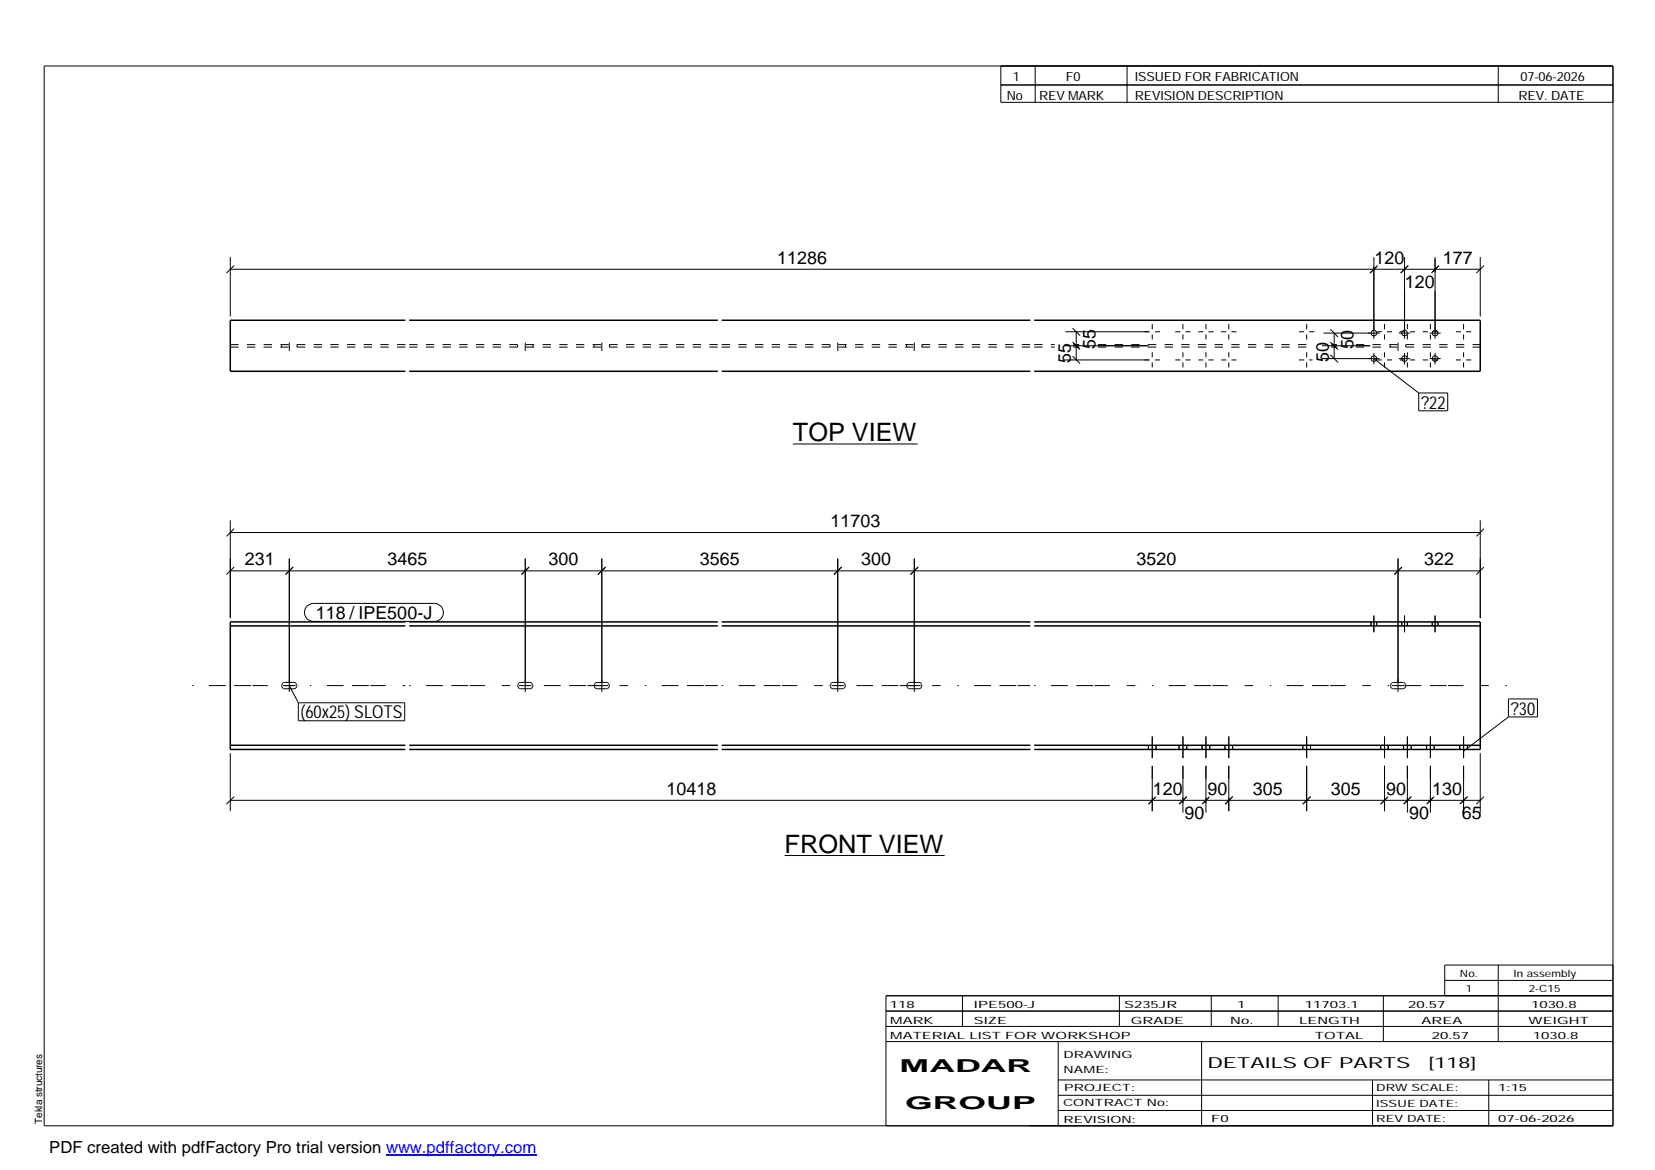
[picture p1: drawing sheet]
<svg xmlns="http://www.w3.org/2000/svg" width="420mm" height="297mm" viewBox="0 0 420 297" stroke-linecap="round" stroke-linejoin="round" font-family="sans-serif">
<g fill="none" stroke="#000" stroke-width=".25">
<path d="M11.2 16.7h398.3v269.1h-398.3zM254.1 16.7v9.3h155.4M262.8 16.7v9.3M286.1 16.7v9.3M380.4 16.7v9.3M254.1 21.6h155.4M58.5 65.3v15M58.5 68.4h317.3M59.4 67.4l-1.9 1.9M348.8 65.3v20.7M349.8 67.4l-2 1.9 1.7-1.7M356.6 65.3v20.7"/>
<path d="M357.5 67.4l-1.9 1.9M364.3 65.3v20.7M365.3 67.4l-1.9 1.9M375.8 65.3v15M376.7 67.4l-1.9 1.9M270.1 91.4h21.8M270.1 87.8h21.4M270.5 84.2h21.4M272.3 90.4l1.9 1.9M272.3 86.9l1.9 1.9M272.3 83.3l1.9 1.9M273.2 84.2v7.2"/>
<path d="M292.5 82.3v1.3M292.5 84.9v1.3M292.5 89.4v1.3M292.5 92v1.3M293.2 91.4h1.3M293.2 84.2h1.3M298.4 91.4h1.3M298.4 84.2h1.3M300.3 82.3v1.3M300.3 84.9v1.3M300.3 89.4v1.3M300.3 92v1.3"/>
<path d="M300.9 91.4h1.4M300.9 84.2h1.4M304.2 91.4h1.3M304.2 84.2h1.3M306.2 82.3v1.3M306.2 84.9v1.3M306.2 89.4v1.3M306.2 92v1.3M306.8 91.4h1.3M306.8 84.2h1.3M310 91.4h1.3M310 84.2h1.3"/>
<path d="M312 82.3v1.3M312 84.9v1.3M312 89.4v1.3M312 92v1.3M312.6 91.4h1.3M312.6 84.2h1.3M329.8 91.4h1.3M329.8 84.2h1.3M331.7 82.3v1.3M331.7 84.9v1.3M331.7 89.4v1.3M331.7 92v1.3"/>
<path d="M332.4 91.4h.8M332.4 84.2h1.3M335.6 91h14.6M335.6 87.8h12.2M336 84.6h14.2M337.7 90.1l2 1.9M337.7 86.9l1.7 1.6M337.7 83.6l2 1.9M338 87.1l1.7 1.7M338.7 84.6v6.4M348.8 89.6v2.9M348.8 91l11.4 8.8"/>
<path d="M349.5 91.4h1.3M349.5 84.2h1.3M351.5 82.3v1.3M351.5 84.9v1.3M351.5 89.4v1.3M351.5 92v1.3M352.1 91.4h1.3M352.1 84.2h1.3M355.1 91h2.9M355.1 84.6h2.9M355.3 91.4h1.4M355.3 84.2h1.4"/>
<path d="M356.6 89.6v2.9M357.3 82.3v1.3M357.3 84.9v1.3M357.3 89.4v1.3M357.3 92v1.3M358 91.4h1.2M358 84.2h1.2M360.2 99.8h7.3v4.5h-7.3zM361.2 91.4h1.3M361.2 84.2h1.3M362.9 91h2.9M362.9 84.6h2.9"/>
<path d="M363.1 82.3v1.3M363.1 84.9v1.3M363.1 89.4v1.3M363.1 92v1.3M363.8 91.4h1.3M363.8 84.2h1.3M364.3 89.6v2.9M369.6 91.4h1.3M369.6 84.2h1.3M371.6 82.3v1.3M371.6 84.9v1.3M371.6 89.4v1.3"/>
<path d="M371.6 92v1.3M372.2 91.4h1.3M372.2 84.2h1.3M201.3 112.7h31.7M58.5 135.2h317.3M58.5 132.1v24.8M59.4 134.2l-1.9 2M375.8 132.1v24.8M376.7 134.2l-1.9 2M58.5 144.9h317.3M59.4 144l-1.9 1.9M73.4 141.8v33.9"/>
<path d="M74.4 144l-1.9 1.9M78 153.9l.7-.5 .9-.2h30.7a2.29 2.29 0 0 1 2.3 2.3 2.29 2.29 0 0 1-2.3 2.3h-30.7a2.27 2.27 0 0 1-2.1-1.4 2.27 2.27 0 0 1 .5-2.5zM133.3 141.8v33.9M134.3 144l-1.9 1.9M152.8 141.8v33.9M153.8 144l-2 1.9M212.7 141.8v33.9M213.7 144l-2 1.9M232.1 141.8v33.9M233.1 144l-2 1.9M348.1 157.9v1M348.8 156.3v4.2"/>
<path d="M349.5 157.9v1M354.9 141.8v33.9M355.9 157.9v1M355.9 144l-1.9 1.9M356.6 156.3v4.2M357.3 157.9v1M363.6 157.9v1M364.3 156.3v4.2M365 157.9v1M376.7 144l-1.9 1.9M71.8 173.5l.5-.2h2.3a.8 .8 0 0 1 .8 .8 .8 .8 0 0 1-.8 .8h-2.3a.78 .78 0 0 1-.7-.5 .78 .78 0 0 1 .2-.9zM71.8 174.1h3.3"/>
<path d="M73.4 174.1l2.3 4.3M75.7 178.4h27v4.6h-27zM131.7 173.5l.5-.2h2.3a.8 .8 0 0 1 .8 .8 .8 .8 0 0 1-.8 .8h-2.3a.8 .8 0 0 1-.7-.5 .8 .8 0 0 1 .2-.9zM131.7 174.1h3.3M151.1 173.5l.5-.2h2.3a.8 .8 0 0 1 .8 .8 .8 .8 0 0 1-.8 .8h-2.3a.8 .8 0 0 1-.7-.5 .8 .8 0 0 1 .2-.9zM151.2 174.1h3.2M211 173.5l.5-.2h2.3a.8 .8 0 0 1 .8 .8 .8 .8 0 0 1-.8 .8h-2.3a.8 .8 0 0 1-.7-.5 .8 .8 0 0 1 .2-.9zM211.1 174.1h3.2M230.4 173.5l.6-.2h2.3a.8 .8 0 0 1 .8 .8 .8 .8 0 0 1-.8 .8h-2.3a.8 .8 0 0 1-.7-.5 .8 .8 0 0 1 .1-.9zM230.5 174.1h3.2M353.2 173.5l.6-.2h2.3a.8 .8 0 0 1 .8 .8 .8 .8 0 0 1-.8 .8h-2.3a.8 .8 0 0 1-.7-.5 .8 .8 0 0 1 .1-.9zM353.3 174.1h3.3"/>
<path d="M382.9 177.4h7.4v4.6h-7.4zM58.5 191.2v14.7M291.5 189.2v1.1M292.5 187v5.5M292.5 194.4v11.5M293.5 189.2v1.1M299.3 189.2v1.1M300.3 187v5.5M300.3 194.4v11.9M301.3 189.2v1.1M305.2 189.2v1.1M306.2 187v5.5"/>
<path d="M306.2 194.4v11.9M307.1 189.2v1.1M311 189.2v1.1M312 187v5.5M312 194.4v11.5M312.9 189.2v1.1M330.8 189.2v1.1M331.7 187v5.5M331.7 194.4v11.5M332.7 189.2v1.1M350.5 189.2v1.1M351.5 187v5.5"/>
<path d="M351.5 194.4v11.5M352.4 189.2v1.1M356.3 189.2v1.1M357.3 187v5.5M357.3 194.4v11.9M358.3 189.2v1.1M362.2 189.2v1.1M363.1 187v5.5M363.1 194.4v11.9M364.1 189.2v1.1M370.6 189.2v1.1M371.6 187v5.5"/>
<path d="M371.6 194.4v11.9M372.5 189.2v1.1M375.8 191.2v15.1M382.9 182l-11.3 8.7M58.5 203.2h317.3M59.4 202.3l-1.9 1.9M199.2 217.2h40.6M293.5 202.3l-1.9 1.9M301.3 202.3l-2 1.9M307.1 202.3l-1.9 1.9M312.9 202.3l-1.9 1.9M332.7 202.3l-1.9 1.9"/>
<path d="M352.4 202.3l-1.9 1.9M358.3 202.3l-1.9 1.9M364.1 202.3l-1.9 1.9M370.8 203.9l1.7-1.6-1.9 1.9M376.7 202.3l-1.9 1.9M224.9 256.7h184.6M244.3 252.8v7.8M284.2 252.8v7.8M307.5 252.8v7.8M324.5 252.8v7.8M351.2 252.8v11.6M366.8 248.9h42.7"/>
<path d="M380.4 245v19.4M409.5 245h-42.7v7.8M409.5 252.8h-184.6v33M224.9 264.4h184.6M224.9 260.6h184.6M268.6 264.4v21.4M268.6 274.2h140.9M268.6 278.1h140.9M305.1 264.4v21.4M348.4 274.2v11.6M378 274.2v11.6M268.6 281.9h140.9"/>
<circle cx="348.8" cy="91" r=".71"/>
<circle cx="348.8" cy="84.6" r=".71"/>
<circle cx="356.6" cy="91" r=".71"/>
<circle cx="356.6" cy="84.5" r=".71"/>
<circle cx="364.3" cy="91" r=".71"/>
<circle cx="364.3" cy="84.6" r=".71"/>
</g>
<g fill="none" stroke="#000" stroke-width=".38">
<path d="M102.9 81.3h-44.4v13h44.4M103.9 94.3h78.3M103.9 81.3h78.3M183.2 94.3h78.4M183.2 81.3h78.4M262.6 81.3h113.2v13h-113.2M58.5 158.9h44.4M102.9 157.9h-44.4v32.4h44.4M103.9 157.9h78.3M103.9 158.9h78.3M183.2 157.9h78.4M183.2 158.9h78.4"/>
<path d="M262.6 157.9h113.2v32.4h-113.2M262.6 158.9h113.2M58.5 189.2h44.4M103.9 189.2h78.3M103.9 190.3h78.3M183.2 189.2h78.4M183.2 190.3h78.4M262.6 189.2h113.2"/>
</g>
<path d="M48.8 174.1h54.1M103.9 174.1h78.3M183.2 174.1h78.4M262.6 174.1h122.9" fill="none" stroke="#000" stroke-width=".25" stroke-dasharray=".4 3.2 0 .7 1.4 0 2.8 .7 0 1.4 1.4 0 2.8" stroke-linecap="butt"/>
<g fill="none" stroke="#000" stroke-width=".25" stroke-dasharray="2.1 2.1" stroke-linecap="butt">
<path d="M58.5 88.1h44.4M58.5 87.5h44.4M71.5 87.5v.6M73.4 89.1v-2.6M75.4 87.5v.6M103.9 88.1h78.3M103.9 87.5h78.3M131.4 87.5v.6M133.3 89.1v-2.6M135.3 87.5v.6M150.8 87.5v.6M152.8 89.1v-2.6"/>
<path d="M154.7 87.5v.6M183.2 88.1h78.4M183.2 87.5h78.4M210.7 87.5v.6M212.7 89.1v-2.6M214.6 87.5v.6M230.2 87.5v.6M232.1 89.1v-2.6M234.1 87.5v.6M262.6 88.1h5.2M262.6 87.5h5.2M272.5 88.1h1.5"/>
<path d="M272.5 87.5h1.5M278.7 88.1h54.5M278.7 87.5h54.5M338 88.1h1.4M338 87.5h1.4M344.2 88.1h31.6M344.2 87.5h31.6M353 87.5v.6M354.9 89.1v-2.6M356.9 87.5v.6"/>
</g>
<path d="M98 293.3h38.2" fill="none" stroke="#00f" stroke-width=".3"/>
<g font-size="6.4">
<text x="201.3" y="112">TOP VIEW</text>
<text x="199.2" y="216.5">FRONT VIEW</text>
</g>
<g font-size="4.5">
<text x="197.3" y="67">11286</text>
<text x="348.9" y="67">120</text>
<text x="366.3" y="67">177</text>
<text x="356.7" y="73.2">120</text>
<text x="278.1" y="88.5" transform="rotate(-90 278.1 88.5)">55</text>
<text x="343.6" y="88.7" transform="rotate(-90 343.6 88.7)">50</text>
<text x="271.9" y="92.1" transform="rotate(-90 271.9 92.1)">55</text>
<text x="337.4" y="91.9" transform="rotate(-90 337.4 91.9)">50</text>
<text x="360.8" y="103.7">?22</text>
<text x="210.8" y="133.8">11703</text>
<text x="62.2" y="143.5">231</text>
<text x="98.3" y="143.5">3465</text>
<text x="139.3" y="143.5">300</text>
<text x="177.7" y="143.5">3565</text>
<text x="218.6" y="143.5">300</text>
<text x="288.5" y="143.5">3520</text>
<text x="361.6" y="143.5">322</text>
<text x="80.2" y="157.2">118 / IPE500-J</text>
<text x="76.3" y="182.4">(60x25) SLOTS</text>
<text x="383.5" y="181.4">?30</text>
<text x="169.2" y="201.8">10418</text>
<text x="292.7" y="201.8">120</text>
<text x="306.5" y="201.8">90</text>
<text x="318.1" y="201.8">305</text>
<text x="337.8" y="201.8">305</text>
<text x="351.9" y="201.8">90</text>
<text x="363.6" y="201.8">130</text>
<text x="300.7" y="208">90</text>
<text x="357.7" y="208">90</text>
<text x="371.1" y="208">65</text>
<text x="228.4" y="272.3">MADAR</text>
<text x="229.8" y="281.6">GROUP</text>
</g>
<text font-size="4.2" x="12.5" y="292.7">PDF created with pdfFactory Pro trial version www.pdffactory.com</text>
<g font-size="3.9">
<text x="306.5" y="271.3">DETAILS OF PARTS</text>
<text x="362.7" y="271.3">[118]</text>
</g>
<g font-size="3.2">
<text x="257.1" y="20.5">1</text>
<text x="270.6" y="20.5">F0</text>
<text x="288.1" y="20.5">ISSUED FOR FABRICATION</text>
<text x="386" y="20.5">07-06-2026</text>
<text x="255.6" y="25.5">No</text>
<text x="263.8" y="25.5">REV MARK</text>
<text x="288.1" y="25.5">REVISION DESCRIPTION</text>
<text x="385.5" y="25.5">REV. DATE</text>
</g>
<g font-size="2.5">
<text x="370.6" y="247.9">No.</text>
<text x="372.1" y="251.8">1</text>
<text x="384.3" y="247.9">In assembly</text>
<text x="388.1" y="251.8">2-C15</text>
<text x="225.9" y="255.9">118</text>
<text x="247.3" y="255.9">IPE500-J</text>
<text x="285.4" y="255.9">S235JR</text>
<text x="314.1" y="255.9">1</text>
<text x="331.3" y="255.9">11703.1</text>
<text x="357.5" y="255.9">20.57</text>
<text x="388.7" y="255.9">1030.8</text>
<text x="226" y="263.7">MATERIAL LIST FOR WORKSHOP</text>
<text x="226" y="259.9">MARK</text>
<text x="247.2" y="259.9">SIZE</text>
<text x="287.1" y="259.9">GRADE</text>
<text x="312.3" y="259.9">No.</text>
<text x="329.8" y="259.9">LENGTH</text>
<text x="333.8" y="263.7">TOTAL</text>
<text x="360.9" y="259.9">AREA</text>
<text x="363.5" y="263.7">20.57</text>
<text x="388.1" y="259.9">WEIGHT</text>
<text x="389.2" y="263.7">1030.8</text>
<text x="270" y="268.5">DRAWING</text>
<text x="270" y="272.5">NAME:</text>
<text x="269.9" y="280.9">CONTRACT No:</text>
<text x="270.2" y="277">PROJECT:</text>
<text x="349.4" y="277.1">DRW SCALE:</text>
<text x="349.4" y="281">ISSUE DATE:</text>
<text x="380.4" y="277.1">1:15</text>
<text x="10.7" y="285.4" transform="rotate(-90 10.7 285.4)">Tekla structures</text>
<text x="270" y="285">REVISION:</text>
<text x="307.5" y="284.8">F0</text>
<text x="349.4" y="284.8">REV DATE:</text>
<text x="380.4" y="284.8">07-06-2026</text>
</g>
</svg>
